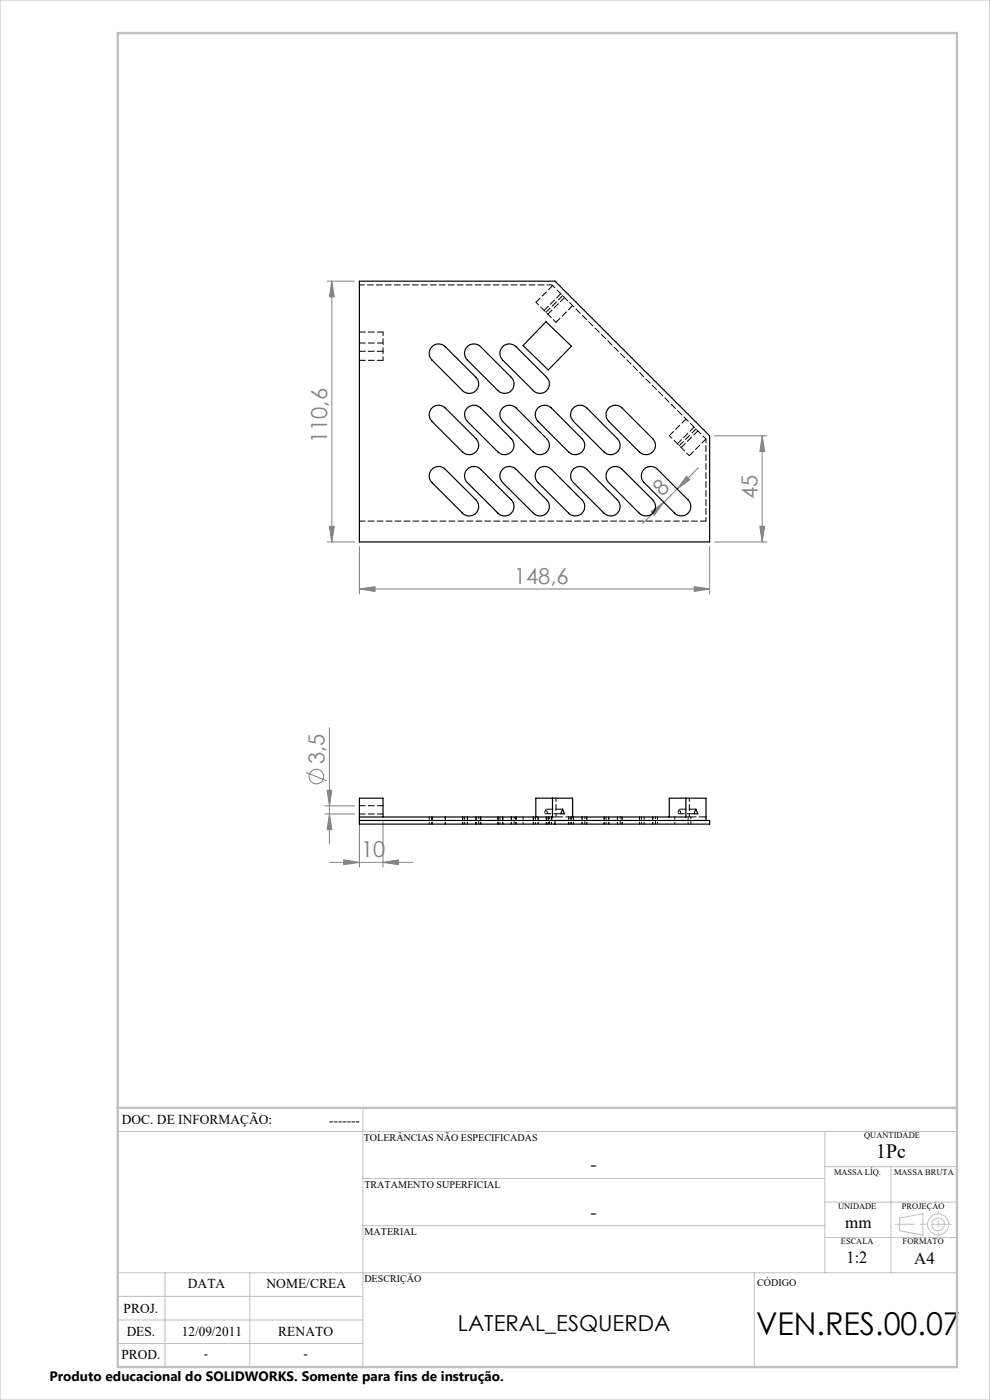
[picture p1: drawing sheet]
<svg xmlns="http://www.w3.org/2000/svg" width="210mm" height="297mm" viewBox="0 0 210 297" stroke-linecap="round" stroke-linejoin="round" font-family="sans-serif">
<g fill="none" stroke="#808080" stroke-width=".21">
<path d="M69.4 59.7h5.8M70.4 59.7l.5 3.3h-1zM70.4 59.7v55.3M148.1 99.2l-4.4 4.5M151.6 92.5h11.1M161.7 92.5l.5 3.3h-1zM161.7 92.5v22.5M69.4 115h5.8M69.9 111.7h1l-.5 3.3zM76.2 116v10M138.1 108.5l2.7-1.9-2 2.7zM140.8 106.6l-4.5 4.5"/>
<path d="M143.7 103.7l-2.9 2.9M145.6 101l.7 .8-2.6 1.9zM150.5 116v10M151.6 115h11.1M161.2 111.7h1l-.5 3.3zM76.2 125l3.4-.5v1zM76.2 125h74.3M147.2 124.5l3.3 .5-3.3 .5zM69.9 154.4v24.6M64.9 163.9l4.4 1.7M68.9 172.7h6.3M68.9 171h6.3"/>
<path d="M69.4 167.6h1l-.5 3.4zM69.9 172.7l.5 3.3h-1zM76.2 174.3v9.6M81.2 174.3v9.6M69.9 182.9h17.7M72.9 182.4l3.3 .5-3.3 .5zM81.2 182.9l3.3-.5v1z"/>
<circle cx="67.1" cy="164.7" r="1.56"/>
</g>
<g fill="none" stroke="#c0c0c0" stroke-width=".21">
<path d="M0 0h210v297h-210zM77 235v55M25 240h178M77 250h98M175 240v30M175 255h28M175 247.5h28M189 247.5v22.5M190.8 258.4l5-.9v4.5l-5-.9zM25 275h52M25 270h178M35 270v20"/>
<path d="M53 270v20M77 260h98M160 270v20M175 262.5h28M25 285h52M25 280h52"/>
<circle cx="199" cy="259.7" r="1.34"/>
<circle cx="199" cy="259.7" r="2.25"/>
</g>
<path d="M201.8 259.7h-11.9" fill="none" stroke="#c0c0c0" stroke-width=".21" stroke-dasharray="15.2 1.3 1.3 1.3" stroke-dashoffset="11.2"/>
<path d="M199 256.9v5.4" fill="none" stroke="#c0c0c0" stroke-width=".21" stroke-dasharray="15.2 1.3 1.3 1.3" stroke-dashoffset="14.4"/>
<path d="M25 7h178v283h-178zM25 235h178" fill="none" stroke="#c0c0c0" stroke-width=".5"/>
<g fill="#808080">
<path d="M147.2 124.5l3.3 .5-3.3 .5zM76.2 125l3.4-.5v1z"/>
<path d="M145.6 101l.7 .8-2.6 1.9zM138.1 108.5l2.7-1.9-2 2.7z"/>
<path d="M69.9 111.7h1l-.5 3.3zM70.4 59.7l.5 3.3h-1zM69.9 172.7l.5 3.3h-1zM69.4 167.6h1l-.5 3.4z"/>
<path d="M161.7 92.5l.5 3.3h-1zM161.2 111.7h1l-.5 3.3z"/>
<path d="M72.9 182.4l3.3 .5-3.3 .5zM81.2 182.9l3.3-.5v1z"/>
</g>
<g fill="none" stroke="#000" stroke-width=".25">
<path d="M76.2 59.7h41.5l32.8 32.8v22.5h-74.3zM91.8 73.4a1.96 1.96 0 0 1 2.6 .2l6.6 6.4a2.01 2.01 0 0 1-.1 2.9 2.01 2.01 0 0 1-2.8 0l-6.5-6.5a2.05 2.05 0 0 1 .2-3zM99 73.7a2.01 2.01 0 0 1 3-.1l6.4 6.4a2 2 0 0 1 .1 2.9 2 2 0 0 1-2.9 0l-6.5-6.5a1.96 1.96 0 0 1-.1-2.7zM106.8 73.4a2.01 2.01 0 0 1 2.7 .2l6.5 6.4a2 2 0 0 1-.1 2.9 2 2 0 0 1-2.8 0l-6.5-6.5a2.05 2.05 0 0 1 .2-3zM115.8 68.3l5.4 5.1-4.9 5.1-5.4-5.2zM91.8 86.4a2.01 2.01 0 0 1 2.6 .1l6.6 6.6a2.01 2.01 0 0 1-.1 2.8 2.01 2.01 0 0 1-2.8 0l-6.5-6.5a2.05 2.05 0 0 1 .2-3zM91.8 99.4a1.96 1.96 0 0 1 2.6 .2l6.6 6.4a2.01 2.01 0 0 1-.1 2.9 2.01 2.01 0 0 1-2.8 0l-6.5-6.5a2.05 2.05 0 0 1 .2-3zM99 99.7a2.01 2.01 0 0 1 3-.1l6.4 6.4a2 2 0 0 1 .1 2.9 2 2 0 0 1-2.9 0l-6.5-6.5a1.96 1.96 0 0 1-.1-2.7zM99 86.7a2.01 2.01 0 0 1 3-.2l6.4 6.6a2 2 0 0 1 .1 2.8 2 2 0 0 1-2.9 0l-6.5-6.5a2.01 2.01 0 0 1-.1-2.7zM106.5 86.7a2.01 2.01 0 0 1 3-.2l6.5 6.6a2 2 0 0 1-.1 2.8 2 2 0 0 1-2.8 0l-6.5-6.5a2.06 2.06 0 0 1-.1-2.7zM106.8 99.4a2.01 2.01 0 0 1 2.7 .2l6.5 6.4a2 2 0 0 1-.1 2.9 2 2 0 0 1-2.8 0l-6.5-6.5a2.05 2.05 0 0 1 .2-3zM114 86.7a2.01 2.01 0 0 1 2.9-.2l6.5 6.6a2 2 0 0 1 0 2.8 2 2 0 0 1-2.8 0l-6.5-6.5a2.01 2.01 0 0 1-.1-2.7z"/>
<path d="M114 99.7a2.01 2.01 0 0 1 2.9-.1l6.5 6.4a2 2 0 0 1 0 2.9 2 2 0 0 1-2.8 0l-6.5-6.5a1.96 1.96 0 0 1-.1-2.7zM121.5 86.7a2.01 2.01 0 0 1 3-.2l6.5 6.6a2 2 0 0 1 0 2.8 2 2 0 0 1-2.9 0l-6.5-6.5a2.01 2.01 0 0 1-.1-2.7zM121.7 99.4a2.01 2.01 0 0 1 2.8 .2l6.5 6.4a2 2 0 0 1 0 2.9 2 2 0 0 1-2.9 0l-6.5-6.5a2 2 0 0 1 .1-3zM129 86.7a1.97 1.97 0 0 1 2.9-.2l6.6 6.6a2.01 2.01 0 0 1-.1 2.8 2.01 2.01 0 0 1-2.8 0l-6.5-6.5a2.06 2.06 0 0 1-.1-2.7zM129.3 99.4a1.96 1.96 0 0 1 2.6 .2l6.6 6.4a2.01 2.01 0 0 1-.1 2.9 2.01 2.01 0 0 1-2.8 0l-6.5-6.5a2.05 2.05 0 0 1 .2-3zM136.5 99.7a2.01 2.01 0 0 1 3-.1l6.4 6.4a2 2 0 0 1 .1 2.9 2 2 0 0 1-2.9 0l-6.5-6.5a1.96 1.96 0 0 1-.1-2.7zM81.2 173.3v-4h-5v5.5h74.3v-.7h-74.3M117.1 173.3v.8M117.2 169.3v4h-41M117.7 174.1v.7M119.3 171.7l.4 .9h-.8zM142 173.3v-4h7.8v4.8"/>
<path d="M145.5 169.3v4h-24v-4h-7.8v4M147.6 171.7l.4 .9h-.8z"/>
</g>
<path d="M117.1 60.4h-40.8" fill="none" stroke="#000" stroke-width=".21" stroke-dasharray="1.3 .6" stroke-dashoffset=".2"/>
<path d="M76.3 110.5h73.5" fill="none" stroke="#000" stroke-width=".21" stroke-dasharray="1.3 .6" stroke-dashoffset=".1"/>
<path d="M81.3 76.4v-6M113.7 64.1l4.2 4.3M142 92.4l4.2 4.3M149.8 110.5v-17.4M115.8 171.7l-.4 .9M116.2 172.6l-.4-.9M117.9 169.3v4M144.1 171.7l-.4 .9M144.5 172.6l-.4-.9M146.2 169.3v4" fill="none" stroke="#000" stroke-width=".21" stroke-dasharray="1.3 .6" stroke-dashoffset=".5"/>
<path d="M149.8 93.1l-32.7-32.7M117.2 173.3h.7M145.5 173.3h.7" fill="none" stroke="#000" stroke-width=".21" stroke-dasharray="1.3 .6" stroke-dashoffset=".4"/>
<g fill="none" stroke="#000" stroke-width=".21" stroke-dasharray="1.3 .6">
<path d="M76.3 76.4h5M76.3 74.5h5M81.3 70.4h-5M81.3 72.8h-5M115.4 65.9l3.6-3.6M115.8 66.3l3.5-3.6M116.2 66.7l3.5-3.6M117.2 60.6l-3.5 3.5M117.9 68.4l3.6-3.6M143.7 94.1l3.5-3.5M144.1 94.5l3.5-3.5M144.5 94.9l3.5-3.5"/>
<path d="M145.5 88.9l-3.5 3.5M146.2 96.7l3.6-3.6M76.3 172.7h5M81.3 170.9h-5"/>
</g>
<path d="M115.4 172.6h3.6M115.8 171.7h3.5M117.9 173.3h3.6M143.7 172.6h3.5M144.1 171.7h3.5M146.2 173.3h3.6" fill="none" stroke="#000" stroke-width=".21" stroke-dasharray="1.3 .6" stroke-dashoffset="-.2"/>
<g fill="none" stroke="#000" stroke-width=".21" stroke-dasharray="1.3 .6" stroke-dashoffset=".8">
<path d="M91.1 173.3v1.5M91.6 173.3v1.5M94.5 173.3v1.5M98.1 173.3v1.5M98.6 173.3v1.5M99.1 173.3v1.5M101 173.3v1.5M101.6 174.8v-1.5M102 173.3v1.5M105.6 173.3v1.5M106.1 173.3v1.5M106.6 173.3v1.5"/>
<path d="M108.5 173.3v1.5M109.1 174.8v-1.5M109.5 173.3v1.5M111 173.3v1.5M113.1 173.3v1.5M113.6 173.3v1.5M114.1 173.3v1.5M115.8 173.3v1.5M116 173.3v1.5M116.3 173.3v1.5M116.6 174.8v-1.5M117 173.3v1.5"/>
<path d="M120.6 173.3v1.5M121.1 173.3v1.5M121.2 173.3v1.5M121.6 173.3v1.5M123.5 173.3v1.5M124.1 174.8v-1.5M124.5 173.3v1.5M128.1 173.3v1.5M128.6 173.3v1.5M129.1 173.3v1.5M131 173.3v1.5M131.6 174.8v-1.5"/>
<path d="M132 173.3v1.5M135.6 173.3v1.5M136.1 173.3v1.5M136.6 173.3v1.5M138.5 173.3v1.5M139.1 174.8v-1.5M139.5 173.3v1.5M143.1 173.3v1.5M146 173.3v1.5M146.6 174.8v-1.5"/>
</g>
<text font-size="6.7" x="160.4" y="283.1">VEN.RES.00.07</text>
<g font-size="4.7" fill="#808080">
<text x="69.4" y="94" transform="rotate(-90 69.4 94)">110,6</text>
<text x="140.5" y="105.5" transform="rotate(-45 140.5 105.5)">8</text>
<text x="160.7" y="105.9" transform="rotate(-90 160.7 105.9)">45</text>
<text x="109" y="123.9">148,6</text>
<text x="68.8" y="162.2" transform="rotate(-90 68.8 162.2)">3,5</text>
<text x="76.6" y="181.9">10</text>
</g>
<text font-size="4.7" x="97.1" y="282.3">LATERAL_ESQUERDA</text>
<text font-size="4.3" x="185.9" y="245.8">1Pc</text>
<g font-size="4">
<text x="125.2" y="248.4">-</text>
<text x="125.2" y="258.6">-</text>
</g>
<g font-size="3.6">
<text x="179.3" y="260.6">mm</text>
<text x="179.6" y="267.9">1:2</text>
<text x="193.9" y="268.1">A4</text>
</g>
<g font-size="2.9">
<text x="25.9" y="238.4">DOC. DE INFORMAÇÃO:</text>
<text x="69.8" y="238.6">-------</text>
<text x="39.9" y="273.2">DATA</text>
<text x="56.5" y="273.2">NOME/CREA</text>
<text x="26.2" y="278.6">PROJ.</text>
<text x="26.9" y="283.4">DES.</text>
<text x="38.6" y="283.4">12/09/2011</text>
<text x="59" y="283.4">RENATO</text>
<text x="10.5" y="292.9">Produto educacional do SOLIDWORKS. Somente para fins de instrução.</text>
<text x="25.7" y="288.3">PROD.</text>
<text x="43.3" y="288">-</text>
<text x="64.4" y="288">-</text>
</g>
<g font-size="2.2">
<text x="77.2" y="242.1">TOLERÂNCIAS NÃO ESPECIFICADAS</text>
<text x="77.3" y="251.9">TRATAMENTO SUPERFICIAL</text>
<text x="77.3" y="261.9">MATERIAL</text>
<text x="77.3" y="272.1">DESCRIÇÃO</text>
<text x="160.6" y="272.8">CÓDIGO</text>
</g>
<g font-size="1.8">
<text x="183.3" y="241.4">QUANTIDADE</text>
<text x="176.9" y="249.2">MASSA LÍQ.</text>
<text x="189.7" y="249.2">MASSA BRUTA</text>
<text x="177.8" y="256.5">UNIDADE</text>
<text x="191.3" y="256.5">PROJEÇÃO</text>
<text x="178.4" y="264">ESCALA</text>
<text x="191.5" y="264">FORMATO</text>
</g>
</svg>
